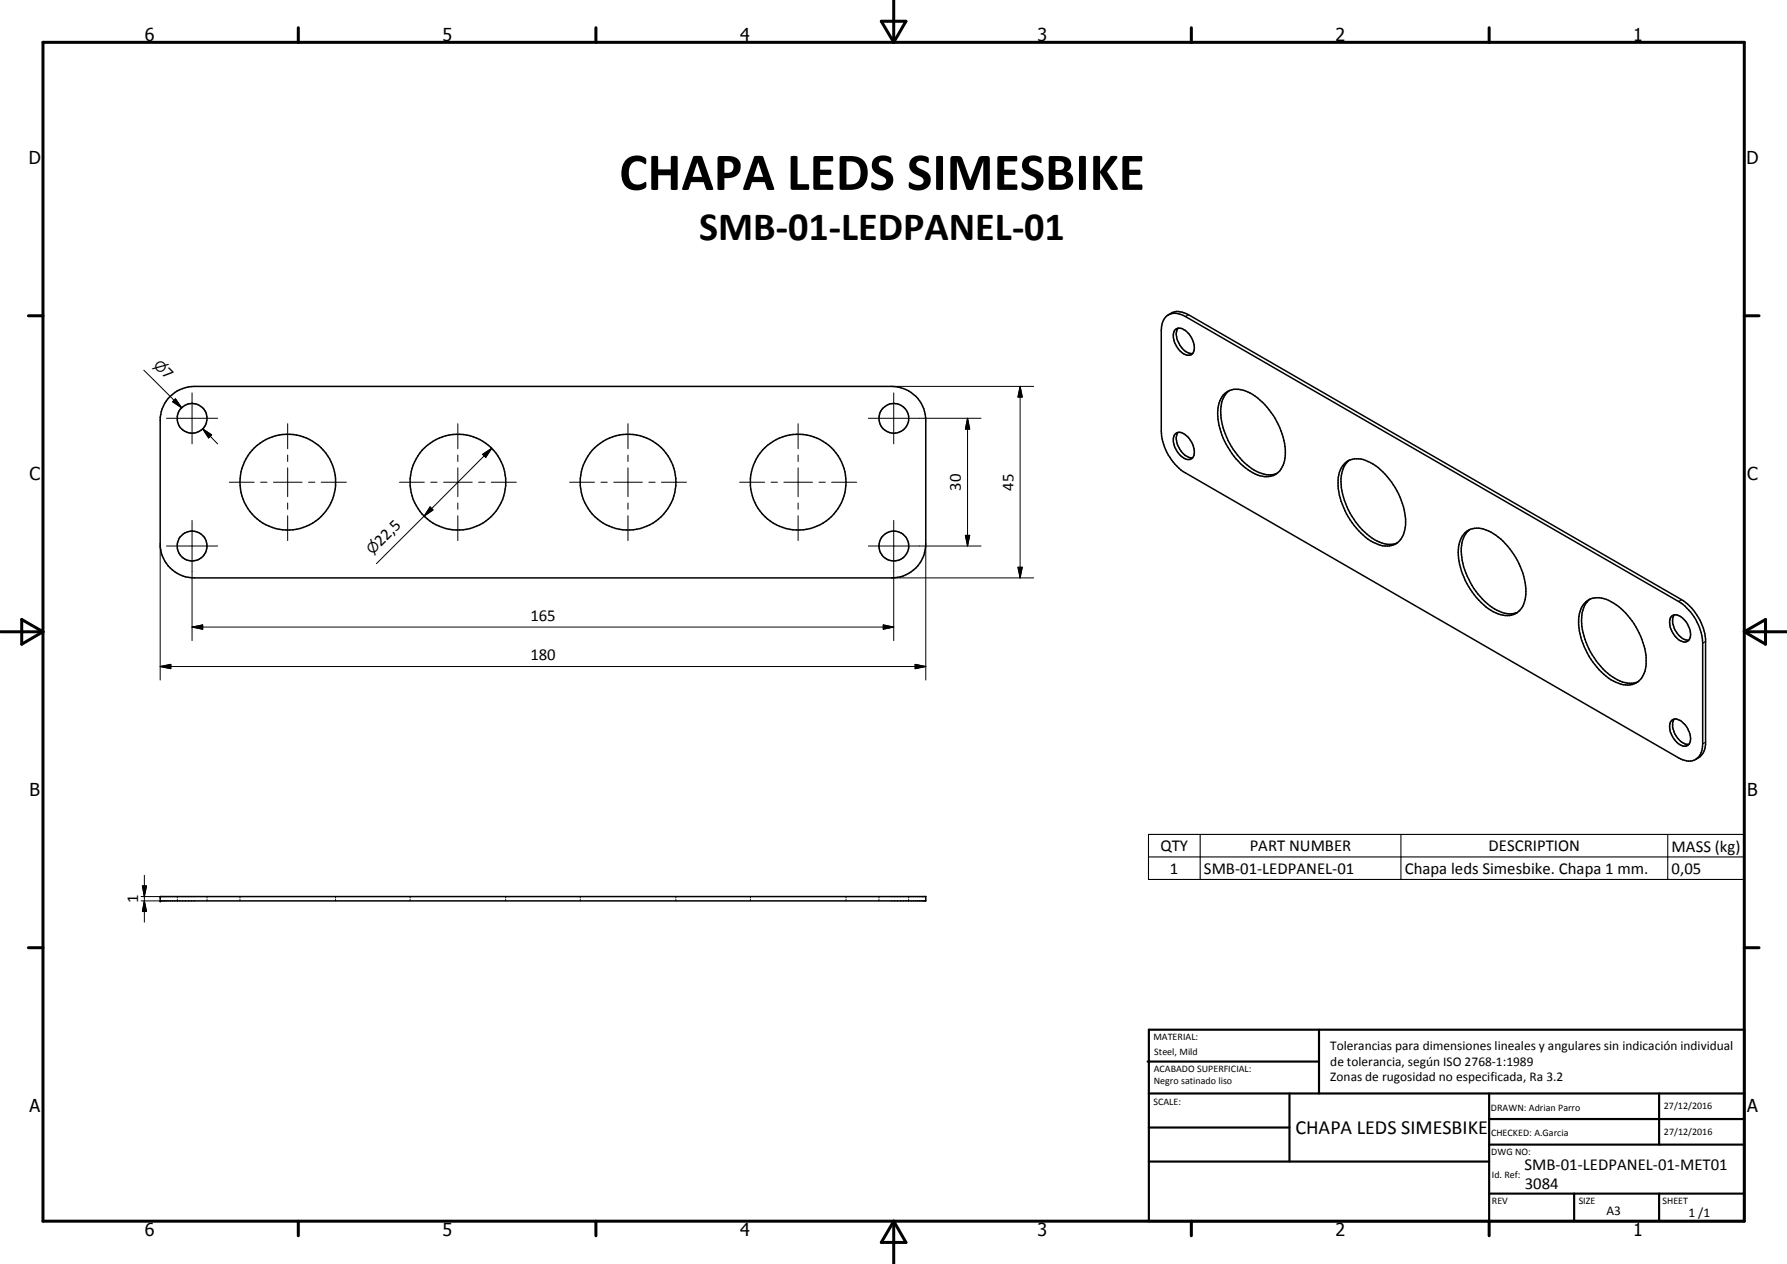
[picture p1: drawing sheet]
<svg xmlns="http://www.w3.org/2000/svg" width="420mm" height="297mm" viewBox="0 0 420 297" stroke-linecap="round" stroke-linejoin="round" font-family="sans-serif">
<g fill="none" stroke="#000" stroke-width=".35">
<path d="M274.7 74a4 4 0 0 1 4.7 0l116 66.9a12.7 12.7 0 0 1 5.6 9.3v24.8l-.2 1a3.6 3.6 0 0 1-2.1 2.5M274.7 74a4 4 0 0 0-1.7 3.6v23.7a12.3 12.3 0 0 0 5.7 9.8l116 67a4.1 4.1 0 0 0 4 .4M274.7 74a3.9 3.9 0 0 1 4 .4l116 67a12.4 12.4 0 0 1 5.6 9.7v23.7a4.2 4.2 0 0 1-1.6 3.7M276.2 77.6a1.88 1.88 0 0 1 2.8 .3 4.6 4.6 0 0 1 1.5 5.1 1.84 1.84 0 0 1-2.8-.3 4.6 4.6 0 0 1-1.5-5.1zM277 77.1a4.3 4.3 0 0 0 1.2 5.1l1.3 .8 .9 .1M39.5 93.6a8.2 8.2 0 0 1 6.2-2.8h164a8.1 8.1 0 0 1 8 8v29a8 8 0 0 1-8 8h-164a8.1 8.1 0 0 1-8-7.3v-30.4a8.2 8.2 0 0 1 1.8-4.5zM287.6 92.8a4.6 4.6 0 0 1 5.8-.7 16.8 16.8 0 0 1 8.7 15.5 4.5 4.5 0 0 1-6.4 4 17 17 0 0 1-9.3-15.7l.4-1.8zM289 91.8a6.6 6.6 0 0 0-1.9 6.5 17.8 17.8 0 0 0 8.3 12.5 5.6 5.6 0 0 0 4.8 .5M276.2 102.2a1.8 1.8 0 0 1 2.8 .2 4.7 4.7 0 0 1 1.5 5.1 1.84 1.84 0 0 1-2.8-.3 4.6 4.6 0 0 1-1.5-5zM277 101.6a4.2 4.2 0 0 0 .9 4.7l.6 .6 1 .6 .9 .1M315.9 109.2a4.5 4.5 0 0 1 5.7-.7 16.7 16.7 0 0 1 8.1 9.8 10.1 10.1 0 0 1-.2 8.3 4.3 4.3 0 0 1-5.5 1.3 15.9 15.9 0 0 1-8.1-8.6 11.4 11.4 0 0 1-.6-9.3zM317.3 108.1a7.2 7.2 0 0 0-1.8 7.2 17.6 17.6 0 0 0 8.8 12.1 5.2 5.2 0 0 0 4.2 .2"/>
<path d="M344.5 125.1a5.1 5.1 0 0 1 6.1 0 17.4 17.4 0 0 1 8.2 14.6 4.6 4.6 0 0 1-4.9 5 11.3 11.3 0 0 1-7.2-4.9 17.2 17.2 0 0 1-3.8-11.3l.7-2.1zM345.6 124.5a6.3 6.3 0 0 0-2 5.7 17.2 17.2 0 0 0 8.4 13.2 5.4 5.4 0 0 0 4.8 .5M372.8 141.5a5.2 5.2 0 0 1 6.6 .2 17.4 17.4 0 0 1 7.6 14.3 4.6 4.6 0 0 1-4.3 5 10.1 10.1 0 0 1-7.2-4.2 16.8 16.8 0 0 1-4.2-12l.6-2.1zM373.8 140.8a6.3 6.3 0 0 0-1.9 5.8 17.4 17.4 0 0 0 8.4 13.2 5.8 5.8 0 0 0 4.8 .5M393.1 144.8a1.91 1.91 0 0 1 2.5 .5 4.5 4.5 0 0 1 1.6 5 2.05 2.05 0 0 1-3.1-.5 4.4 4.4 0 0 1-1.2-4.8zM393.6 144.5a2.62 2.62 0 0 0-.2 2.3 4.1 4.1 0 0 0 3.7 3.6M393.1 169.3a2.15 2.15 0 0 1 2.8 .8 4.3 4.3 0 0 1 1.3 4.7 1.84 1.84 0 0 1-2.8-.3 5 5 0 0 1-1.7-4.7zM393.6 169a3.8 3.8 0 0 0 .8 4.4 3.3 3.3 0 0 0 2.7 1.5M37.7 210.7h180v1h-180z"/>
<circle cx="45.1" cy="98.3" r="3.5"/>
<circle cx="210.2" cy="98.3" r="3.5"/>
<circle cx="67.7" cy="113.3" r="11.2"/>
<circle cx="107.6" cy="113.3" r="11.2"/>
<circle cx="147.7" cy="113.3" r="11.2"/>
<circle cx="187.7" cy="113.3" r="11.3"/>
<circle cx="45.2" cy="128.3" r="3.5"/>
<circle cx="210.2" cy="128.3" r="3.5"/>
</g>
<path d="M279.4 74l-.7 .4M395.4 140.9l-.7 .5M401 150.7l-.7 .4M401 174.4l-.7 .4M270 196.1h140.1v10.6h-140.1zM282.2 196.1v10.6M329.4 196.1v10.6M392.1 196.1v10.6M270 201.4h140.1" fill="none" stroke="#000" stroke-width=".25"/>
<g fill="#000">
<circle cx="37.7" cy="210.7" r=".18"/>
<circle cx="37.7" cy="211.7" r=".18"/>
</g>
<g fill="none" stroke="#000" stroke-width=".24">
<path d="M33.8 87l8.9 8.8M39.1 98.3h12.1M40.6 94.4l.7-.7 1.4 2.1zM40.9 94.1l1.8 1.7M45.2 92.3v12M67.6 99.6v5.9M107.6 99.6v5.9M147.6 99.6v5.9M187.7 99.6v5.9M204.2 98.3h26.5M209.7 90.8h33.3M210.1 92.3v12"/>
<path d="M227.5 98.3l.5 2.5h-1zM227.5 98.3v30M239.8 90.8l.6 2.5h-1.1zM239.8 90.8v45M47.7 100.8l2.1 1.4-.7 .7zM47.7 100.8l3.5 3.5M53.9 113.3h5.9M61.3 113.3h1.5M64.3 113.3h6.7M67.6 106.9v1.6M67.6 109.9v6.8M67.6 118.2v1.5"/>
<path d="M72.5 113.3h1.5M75.5 113.3h5.9M93.9 113.3h5.9M101.1 119.1l.7 .7-2.1 1.5zM101.3 113.3h1.5M104.3 113.3h6.7M107.6 106.9v1.6M107.6 109.9v6.8M107.6 118.2v1.5M112.6 113.3h1.4M113.5 106.8l2.1-1.4-1.4 2.1zM115.5 113.3h5.9"/>
<path d="M115.6 105.4l-15.9 15.9M133.9 113.3h5.9M141.3 113.3h1.5M144.3 113.3h6.7M147.6 106.9v1.6M147.6 109.9v6.8M147.6 118.2v1.5M152.6 113.3h1.4M155.5 113.3h5.9M173.9 113.3h5.9M181.3 113.3h1.5M184.3 113.3h6.7"/>
<path d="M187.7 106.9v1.6M187.7 109.9v6.8M187.7 118.2v1.5M192.6 113.3h1.4M195.5 113.3h5.9M37.7 127.8v32M39.1 128.3h12.1M45.2 122.3v28.2M67.6 121.2v5.8M99.7 121.3l-11.2 11.2M107.6 121.2v5.8M147.6 121.2v5.8"/>
<path d="M187.7 121.2v5.8M204.2 128.3h26.5M209.7 135.8h33.3M210.1 122.3v28.2M217.7 127.8v32M227 125.8h1l-.5 2.5zM239.3 133.3h1.1l-.6 2.5zM37.7 156.6l2.5-.5v1zM37.7 156.6h180M45.2 147.4l2.5-.5v1zM45.2 147.4h164.9M207.7 146.9l2.4 .5-2.4 .5z"/>
<path d="M215.2 156.1l2.5 .5-2.5 .5zM33.2 210.7h4.5M33.2 211.7h4.5M33.5 208.2h.9l-.5 2.5zM33.9 211.7l.5 2.5h-.9zM33.9 205.7v11M41.7 210.7v.3M41.7 211.4v.3M48.7 210.7v.3M48.7 211.4v.3M56.4 210.7v.3M56.4 211.4v.3"/>
<path d="M78.9 210.7v.3M78.9 211.4v.3M96.4 210.7v.3M96.4 211.4v.3M118.9 210.7v.3M118.9 211.4v.3M136.4 210.7v.3M136.4 211.4v.3M158.9 210.7v.3M158.9 211.4v.3M176.4 210.7v.3M176.4 211.4v.3"/>
<path d="M198.9 210.7v.3M198.9 211.4v.3M206.7 210.7v.3M206.7 211.4v.3M213.6 210.7v.3M213.6 211.4v.3"/>
</g>
<g fill="none" stroke="#000" stroke-width=".71">
<path d="M10.1 9.9h400v277.1h-400zM70.1 6.5v3.4M140.1 6.5v3.4M207.2 5h5.8l-2.9 4.9zM210.1 0v9.9M280.1 6.5v3.4M350.1 6.5v3.4M6.7 74.2h3.4M410.1 74.2h3.5M.1 148.5h10M5.1 145.6l5 2.9-5 2.9zM410.1 148.5h10"/>
<path d="M410.1 148.5l5-2.9v5.8zM6.7 222.7h3.4M410.1 222.7h3.5M70.1 287v3.4M140.1 287v3.4M210.1 287v10M210.1 287l2.9 5h-5.8zM280.1 287v3.4M350.1 287v3.4"/>
</g>
<g fill="none" stroke="#000" stroke-width=".51">
<path d="M269.8 249.5h40.3M270.1 242h140v45h-140zM270.1 257h140M303.2 257v16M310.1 242v15M350.1 257v30M390.1 257v12M270.1 265h33.1M270.1 273h80M350.1 269h60M350.1 263h60M350.1 280.5h60"/>
<path d="M370.1 280.5v6.5M390.1 280.5v6.5"/>
</g>
<g fill="#000">
<path d="M40.6 94.4l.7-.7 1.4 2.1zM239.8 90.8l.6 2.5h-1.1zM47.7 100.8l2.1 1.4-.7 .7zM101.1 119.1l.7 .7-2.1 1.5zM113.5 106.8l2.1-1.4-1.4 2.1zM227.5 98.3l.5 2.5h-1zM227 125.8h1l-.5 2.5zM239.3 133.3h1.1l-.6 2.5zM37.7 156.6l2.5-.5v1zM45.2 147.4l2.5-.5v1zM207.7 146.9l2.4 .5-2.4 .5zM215.2 156.1l2.5 .5-2.5 .5z"/>
<path d="M33.5 208.2h.9l-.5 2.5zM33.9 211.7l.5 2.5h-.9z"/>
</g>
<text font-size="12.6" x="145.6" y="44.6">CHAPA LEDS SIMESBIKE</text>
<text font-size="9.4" x="164.4" y="56.4">SMB-01-LEDPANEL-01</text>
<text font-size="4.7" x="304.6" y="266.5">CHAPA LEDS SIMESBIKE</text>
<g font-size="4.2">
<text x="34" y="9.6">6</text>
<text x="104" y="9.6">5</text>
<text x="174" y="9.6">4</text>
<text x="244" y="9.6">3</text>
<text x="314" y="9.6">2</text>
<text x="384" y="9.6">1</text>
<text x="6.8" y="38.7">D</text>
<text x="410.6" y="38.7">D</text>
<text x="7" y="112.9">C</text>
<text x="410.8" y="112.9">C</text>
<text x="7" y="187.1">B</text>
<text x="410.8" y="187.1">B</text>
<text x="7" y="261.4">A</text>
<text x="410.8" y="261.4">A</text>
<text x="34" y="290.4">6</text>
<text x="104" y="290.4">5</text>
<text x="174" y="290.4">4</text>
<text x="244" y="290.4">3</text>
<text x="314" y="290.4">2</text>
<text x="384" y="290.4">1</text>
</g>
<g font-size="3.9">
<text x="37.9" y="88" transform="rotate(45 37.9 88)">7</text>
<text x="225.9" y="115.4" transform="rotate(-90 225.9 115.4)">30</text>
<text x="238.3" y="115.4" transform="rotate(-90 238.3 115.4)">45</text>
<text x="89.5" y="128.4" transform="rotate(-45 89.5 128.4)">22,5</text>
<text x="124.7" y="145.8">165</text>
<text x="124.7" y="155.1">180</text>
<text x="272.9" y="200">QTY</text>
<text x="293.8" y="200">PART NUMBER</text>
<text x="350" y="200">DESCRIPTION</text>
<text x="393" y="200.1">MASS (kg)</text>
<text x="275.1" y="205.3">1</text>
<text x="283.1" y="205.3">SMB-01-LEDPANEL-01</text>
<text x="330.3" y="205.4">Chapa leds Simesbike. Chapa 1 mm.</text>
<text x="393" y="205.3">0,05</text>
<text x="32.5" y="212.2" transform="rotate(-90 32.5 212.2)">1</text>
<text x="358.5" y="275">SMB-01-LEDPANEL-01-MET01</text>
<text x="358.5" y="279.4">3084</text>
</g>
<g font-size="3.3">
<text x="35.9" y="86" transform="rotate(45 35.9 86)">⌀</text>
<text x="87.6" y="130.4" transform="rotate(-45 87.6 130.4)">⌀</text>
</g>
<g font-size="3.1">
<text x="312.7" y="246.8">Tolerancias para dimensiones lineales y angulares sin indicación individual</text>
<text x="312.7" y="250.4">de tolerancia, según ISO 2768-1:1989</text>
<text x="312.7" y="254">Zonas de rugosidad no especificada, Ra 3.2</text>
<text x="377.7" y="285.6">A3</text>
<text x="397" y="285.9">1 /1</text>
</g>
<g font-size="2.4">
<text x="271.2" y="244.4">MATERIAL:</text>
<text x="271.3" y="252">ACABADO SUPERFICIAL:</text>
<text x="271.4" y="247.9">Steel, Mild</text>
<text x="271.3" y="254.6">Negro satinado liso</text>
<text x="271.2" y="259.7">SCALE:</text>
<text x="350.6" y="261">DRAWN: Adrian Parro</text>
<text x="391.2" y="260.6">27/12/2016</text>
<text x="350.6" y="267">CHECKED: A.Garcia</text>
<text x="391.2" y="266.7">27/12/2016</text>
<text x="350.6" y="271.4">DWG NO:</text>
<text x="350.8" y="276.9">Id. Ref:</text>
<text x="350.8" y="282.8">REV</text>
<text x="371.2" y="282.9">SIZE</text>
<text x="390.9" y="282.9">SHEET</text>
</g>
</svg>
